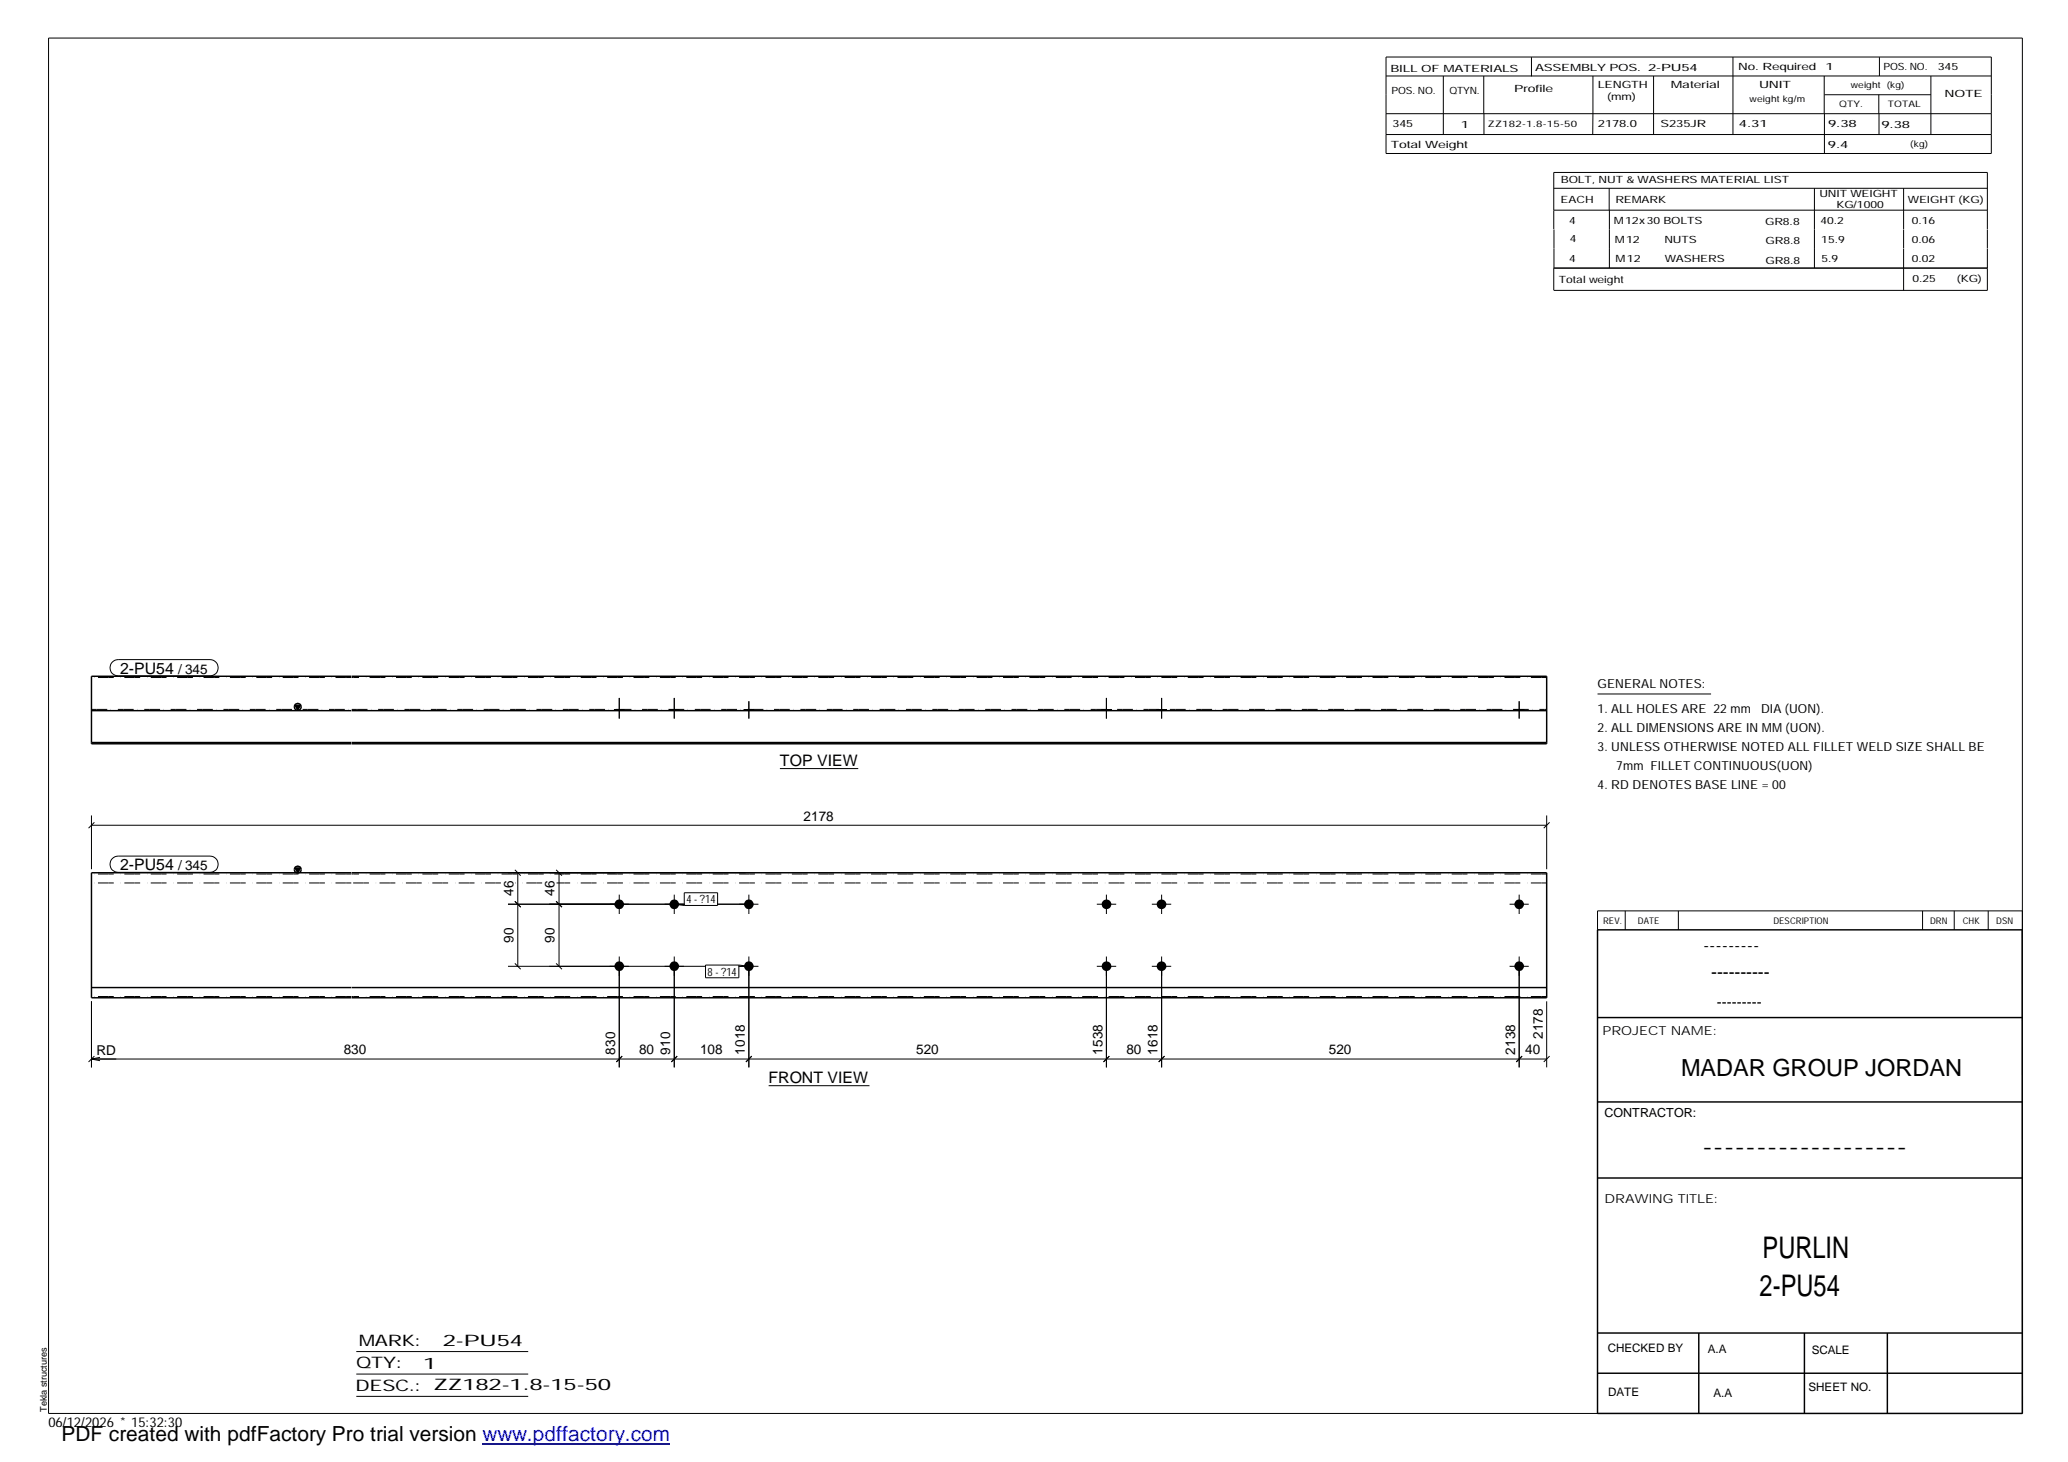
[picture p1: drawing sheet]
<svg xmlns="http://www.w3.org/2000/svg" width="420mm" height="297mm" viewBox="0 0 420 297" stroke-linecap="round" stroke-linejoin="round" font-family="sans-serif">
<g fill="#000">
<path d="M59.9 143.3h1.1l-.5 1zM59.9 176.3h1.1l-.5 1z"/>
<path d="M124.8 144.1h2v.3h-2z" fill-rule="evenodd"/>
<path d="M124.8 144.1h2v.3h-2z" fill-rule="evenodd"/>
<path d="M136 144.1h2v.3h-2z" fill-rule="evenodd"/>
<path d="M136 144.1h2v.3h-2z" fill-rule="evenodd"/>
<path d="M151.2 144.1h1.9v.3h-1.9z" fill-rule="evenodd"/>
<path d="M151.2 144.1h1.9v.3h-1.9z" fill-rule="evenodd"/>
<path d="M223.8 144.1h2v.3h-2z" fill-rule="evenodd"/>
<path d="M223.8 144.1h2v.3h-2z" fill-rule="evenodd"/>
<path d="M235 144.1h2v.3h-2z" fill-rule="evenodd"/>
<path d="M235 144.1h2v.3h-2z" fill-rule="evenodd"/>
<path d="M307.7 144.1h1.9v.3h-1.9z" fill-rule="evenodd"/>
<path d="M307.7 144.1h1.9v.3h-1.9z" fill-rule="evenodd"/>
<circle cx="125.8" cy="183.7" r=".97"/>
<circle cx="125.8" cy="196.3" r=".97"/>
<circle cx="137" cy="183.7" r=".97"/>
<circle cx="137" cy="196.3" r=".97"/>
<circle cx="152.1" cy="183.7" r=".97"/>
<circle cx="152.1" cy="196.3" r=".97"/>
<circle cx="224.8" cy="196.3" r=".98"/>
<circle cx="224.8" cy="183.7" r=".98"/>
<circle cx="236" cy="183.7" r=".98"/>
<circle cx="236" cy="196.3" r=".98"/>
<circle cx="308.6" cy="196.3" r=".97"/>
<circle cx="308.6" cy="183.7" r=".97"/>
</g>
<g fill="none" stroke="#000" stroke-width=".2">
<path d="M9.9 7.7h401v279.5h-401zM281.6 11.6h123v19.6h-123zM281.6 15.4h123M293.2 15.4v11.9M301.5 15.4v7.7M311.1 11.6v3.9M323.6 15.4v11.9M336 15.4v11.9M352.1 11.6v15.7M370.6 15.4v7.7M370.7 19.2h21.6M381.7 19.2v3.9"/>
<path d="M381.8 11.6v3.8M392.3 15.4v11.9M281.6 23.1h123M281.6 27.3h123M301.5 23.1v4.2M315.7 38.3h88.1M326.9 38.3v4.4M368.6 38.3v16.2M370.7 23.1v8.1M381.8 23.1v4.2M386.8 38.3v8.3M315.7 42.7h88.1"/>
<path d="M315.7 46.6v-11.6h88.1v11.6M315.7 46.6v7.9M327 42.7v11.8M386.8 46.6v3.9M386.8 50.6v8.4M403.8 46.6v3.9M403.8 50.6v8.4h-88.1M403.8 54.5h-88.1v4.5M22.8 134.5l.6-.4 .6-.1h18.7a1.65 1.65 0 0 1 1.6 1.7 1.65 1.65 0 0 1-1.6 1.6h-18.7a1.65 1.65 0 0 1-1.5-1 1.65 1.65 0 0 1 .3-1.8zM124.8 144.1v.3M125.8 141.8v4.2M126.8 144.1v.3"/>
<path d="M136 144.1v.3M137 141.8v4.2M138 144.1v.3M151.2 144.1v.3M152.1 142.5v3.5M153.1 144.1v.3M158.5 156.2h15.9M223.8 144.1v.3M224.8 141.8v4.2M225.8 144.1v.3M235 144.1v.3M236 141.8v4.2"/>
<path d="M237 144.1v.3M307.7 144.1v.3M308.7 142.5v3.5M309.6 144.1v.3M324.6 141h23M18.6 167.7h295.6M18.6 165.7v10.9M19.2 167.1l-1.2 1.2M22.8 174.4l.6-.3 .6-.2h18.7a1.65 1.65 0 0 1 1.6 1.7 1.65 1.65 0 0 1-1.6 1.6h-18.7a1.65 1.65 0 0 1-1.5-1 1.65 1.65 0 0 1 .3-1.8zM103.2 177.3h48.3M104.6 176.7l1.2 1.2M105.2 177.3v19"/>
<path d="M113 176.7l1.2 1.2M113.6 177.3v19M314.2 165.7v10.9M314.8 167.1l-1.2 1.2M103.2 196.3h40.2M103.2 183.7h35.9M104.6 195.7l1.2 1.2M104.6 183.1l1.2 1.2M113 195.7l1.2 1.2M113 183.1l1.2 1.2M125.8 181.8v3.9M125.8 194.3v22.6"/>
<path d="M137 181.8v3.9M137 194.3v22.6M137 183.7l2 .3M139 181.4h6.8v2.6h-6.8zM143.3 196.1h6.8v2.6h-6.8zM145.7 183.7h8.4M150.1 196.3h4M150.1 196.1l2 .2M152.1 181.8v3.9M152.1 194.3v22.6M222.8 196.3h4M222.8 183.7h4"/>
<path d="M224.8 181.8v3.9M224.8 194.3v22.6M234 196.3h4M234 183.7h4M236 181.8v3.9M236 194.3v22.6M306.7 196.3h3.9M306.7 183.7h3.9M308.7 181.8v3.9M308.7 194.3v22.6M330.2 185.1v3.8M341 185.1v3.8"/>
<path d="M390.6 185.1v3.8M397 185.1v3.8M403.9 185.1v3.8M410.9 185.1h-86.3v3.8M18.6 203.4v13.5M18.6 215.2h295.6M18.6 215.2l1.7 .3M19.2 214.6l-1.2 1.2M20.3 214.8l-1.7 .4M126.4 214.6l-1.2 1.2M137.6 214.6l-1.2 1.2M152.7 214.6l-1.1 1.2"/>
<path d="M225.4 214.6l-1.2 1.2M236.6 214.6l-1.2 1.2M309.2 214.6l-1.1 1.2M314.2 203.4v13.5M314.8 214.6l-1.2 1.2M156.2 220.6h20.5M72.4 274.6h34.9M72.4 279.2h34.9M72.4 283.7h34.9"/>
</g>
<g fill="none" stroke="#000" stroke-width=".3">
<path d="M71.4 137.4h-52.8v13.7h52.8M71.5 137.4h242.7v13.7h-242.7M18.6 150.9h52.8M18.6 144.4h52.8M59.9 143.3h1.1l-.5 1zM71.5 150.9h242.7M71.5 144.4h242.7M59.9 176.3h1.1l-.5 1zM71.4 177.3h-52.8v25.4h52.8M71.5 177.3h242.7v25.4h-242.7M324.6 188.9h86.2l.1 98.3h-86.3zM18.6 200.6h52.8"/>
<path d="M71.5 200.6h242.7M324.6 206.7h86.3M324.6 239.3h86.3M324.6 223.9h86.3M324.6 270.8h86.3M324.6 279h86.3M345.1 270.8v16.4M366.6 270.8v16.4M383.5 270.8v16.4"/>
<circle cx="60.5" cy="143.6" r=".7"/>
<circle cx="60.5" cy="176.7" r=".68"/>
</g>
<path d="M71.4 137.7h-52.8M314.2 137.7h-242.7M18.6 144.1h52.8M71.5 144.1h242.7M71.4 179.4h-52.8M71.4 177.6h-52.8M101.8 179.4h-30.3M110.2 179.4h-5.5M314.2 179.4h-201.1M314.2 177.6h-242.7M71.4 202.5h-52.8M314.2 202.5h-242.7" fill="none" stroke="#000" stroke-width=".2" stroke-dasharray="1.1 0 2.1 .7 0 1.4" stroke-linecap="butt"/>
<path d="M98 293.3h38.2" fill="none" stroke="#00f" stroke-width=".3"/>
<g font-size="6.1">
<text x="358.1" y="255.5">PURLIN</text>
<text x="357.5" y="263.3">2-PU54</text>
</g>
<text font-size="4.8" x="341.5" y="218.6">MADAR GROUP JORDAN</text>
<text font-size="4.2" x="12.5" y="292.7">PDF created with pdfFactory Pro trial version www.pdffactory.com</text>
<g font-size="3.6">
<text x="346.1" y="193.2">---------</text>
<text x="347.7" y="198.6">----------</text>
<text x="345.8" y="234.2">-------------------</text>
</g>
<g font-size="3.2">
<text x="24.4" y="136.9">2-PU54</text>
<text x="158.5" y="155.6">TOP VIEW</text>
<text x="24.4" y="176.8">2-PU54</text>
<text x="156.2" y="220.1">FRONT VIEW</text>
<text x="72.9" y="273.5">MARK:</text>
<text x="90" y="273.5">2-PU54</text>
<text x="72.4" y="278">QTY:</text>
<text x="86" y="278.1">1</text>
<text x="72.2" y="282.6">DESC.:</text>
<text x="88.1" y="282.4">ZZ182-1.8-15-50</text>
</g>
<text font-size="3" x="348.8" y="204.5">---------</text>
<g font-size="2.8">
<text x="36.2" y="136.9">/ 345</text>
<text x="163.3" y="166.7">2178</text>
<text x="36.2" y="176.8">/ 345</text>
<text x="104.3" y="182.1" transform="rotate(-90 104.3 182.1)">46</text>
<text x="112.7" y="182.1" transform="rotate(-90 112.7 182.1)">46</text>
<text x="104.3" y="191.6" transform="rotate(-90 104.3 191.6)">90</text>
<text x="112.7" y="191.6" transform="rotate(-90 112.7 191.6)">90</text>
<text x="19.6" y="214.3">RD</text>
<text x="69.8" y="214.2">830</text>
<text x="125" y="214.3" transform="rotate(-90 125 214.3)">830</text>
<text x="129.8" y="214.2">80</text>
<text x="136.2" y="214.3" transform="rotate(-90 136.2 214.3)">910</text>
<text x="142.2" y="214.2">108</text>
<text x="151.3" y="214.3" transform="rotate(-90 151.3 214.3)">1018</text>
<text x="186.1" y="214.2">520</text>
<text x="224" y="214.3" transform="rotate(-90 224 214.3)">1538</text>
<text x="228.9" y="214.2">80</text>
<text x="235.2" y="214.3" transform="rotate(-90 235.2 214.3)">1618</text>
<text x="270" y="214.2">520</text>
<text x="307.8" y="214.3" transform="rotate(-90 307.8 214.3)">2138</text>
<text x="309.9" y="214.2">40</text>
<text x="313.4" y="211.1" transform="rotate(-90 313.4 211.1)">2178</text>
<text x="9.8" y="290">06/12/2026 * 15:32:30</text>
</g>
<g font-size="2.5">
<text x="324.6" y="139.9">GENERAL NOTES:</text>
<text x="324.6" y="148.7">2. ALL DIMENSIONS ARE IN MM (UON).</text>
<text x="324.6" y="144.9">1. ALL HOLES ARE 22 mm</text>
<text x="357.8" y="144.9">DIA (UON).</text>
<text x="324.6" y="152.5">3. UNLESS OTHERWISE NOTED ALL FILLET WELD SIZE SHALL BE</text>
<text x="324.6" y="160.2">4. RD DENOTES BASE LINE = 00</text>
<text x="328.4" y="156.4">7mm FILLET CONTINUOUS(UON)</text>
<text x="325.6" y="210.3">PROJECT NAME:</text>
<text x="326" y="226.9">CONTRACTOR:</text>
<text x="326" y="244.4">DRAWING TITLE:</text>
</g>
<g font-size="2.4">
<text x="326.7" y="274.7">CHECKED BY</text>
<text x="347" y="275">A.A</text>
<text x="368.1" y="275.1">SCALE</text>
<text x="326.7" y="283.6">DATE</text>
<text x="348.1" y="283.9">A.A</text>
<text x="367.5" y="282.6">SHEET NO.</text>
</g>
<g font-size="2.3">
<text x="139.4" y="183.5">4 - ?14</text>
<text x="143.8" y="198.2">8 - ?14</text>
</g>
<g font-size="2">
<text x="282.5" y="14.6">BILL OF MATERIALS</text>
<text x="311.9" y="14.4">ASSEMBLY POS.</text>
<text x="324.6" y="17.9">LENGTH</text>
<text x="334.9" y="14.4">2-PU54</text>
<text x="339.5" y="17.9">Material</text>
<text x="353.1" y="14.2">No. Required</text>
<text x="357.4" y="17.9">UNIT</text>
<text x="370.9" y="14.2">1</text>
<text x="382.7" y="14.2">POS. NO.</text>
<text x="393.7" y="14.3">345</text>
<text x="282.7" y="19.1">POS. NO.</text>
<text x="294.5" y="19">QTYN.</text>
<text x="307.6" y="18.7">Profile</text>
<text x="326.5" y="20.4">(mm)</text>
<text x="395.1" y="19.6">NOTE</text>
<text x="282.9" y="25.8">345</text>
<text x="296.8" y="26">1</text>
<text x="324.7" y="25.9">2178.0</text>
<text x="337.4" y="25.9">S235JR</text>
<text x="353.3" y="25.9">4.31</text>
<text x="371.4" y="25.9">9.38</text>
<text x="382.3" y="25.9">9.38</text>
<text x="282.6" y="30.1">Total Weight</text>
<text x="371.4" y="30">9.4</text>
<text x="317.1" y="41.3">EACH</text>
<text x="317.1" y="37.2">BOLT, NUT &amp; WASHERS MATERIAL LIST</text>
<text x="328.2" y="41.3">REMARK</text>
<text x="369.7" y="40.1">UNIT WEIGHT</text>
<text x="387.6" y="41.2">WEIGHT (KG)</text>
<text x="318.8" y="45.4">4</text>
<text x="327.9" y="45.6">M12x30 BOLTS</text>
<text x="358.6" y="45.6">GR8.8</text>
<text x="369.9" y="45.5">40.2</text>
<text x="373.1" y="42.2">KG/1000</text>
<text x="388.4" y="45.5">0.16</text>
<text x="318.8" y="53.3">4</text>
<text x="318.9" y="49.2">4</text>
<text x="328.1" y="49.3">M12</text>
<text x="328.3" y="53.3">M12</text>
<text x="338.2" y="49.4">NUTS</text>
<text x="338.2" y="53.3">WASHERS</text>
<text x="358.7" y="49.6">GR8.8</text>
<text x="358.7" y="53.5">GR8.8</text>
<text x="370" y="49.3">15.9</text>
<text x="370.1" y="53.2">5.9</text>
<text x="388.4" y="49.4">0.06</text>
<text x="388.4" y="53.3">0.02</text>
<text x="316.7" y="57.5">Total weight</text>
<text x="388.6" y="57.3">0.25</text>
<text x="397.6" y="57.3">(KG)</text>
</g>
<g font-size="1.9">
<text x="325.7" y="187.8">REV.</text>
<text x="332.8" y="187.6">DATE</text>
<text x="360.3" y="187.7">DESCRIPTION</text>
<text x="392.1" y="187.6">DRN</text>
<text x="398.8" y="187.6">CHK</text>
<text x="405.6" y="187.7">DSN</text>
<text x="9.5" y="286.8" transform="rotate(-90 9.5 286.8)">Tekla structures</text>
</g>
<g font-size="1.8">
<text x="376" y="17.9">weight (kg)</text>
<text x="355.5" y="20.7">weight kg/m</text>
<text x="373.6" y="21.7">QTY.</text>
<text x="383.5" y="21.8">TOTAL</text>
<text x="302.3" y="25.9">ZZ182-1.8-15-50</text>
<text x="388.1" y="29.8">(kg)</text>
</g>
</svg>
